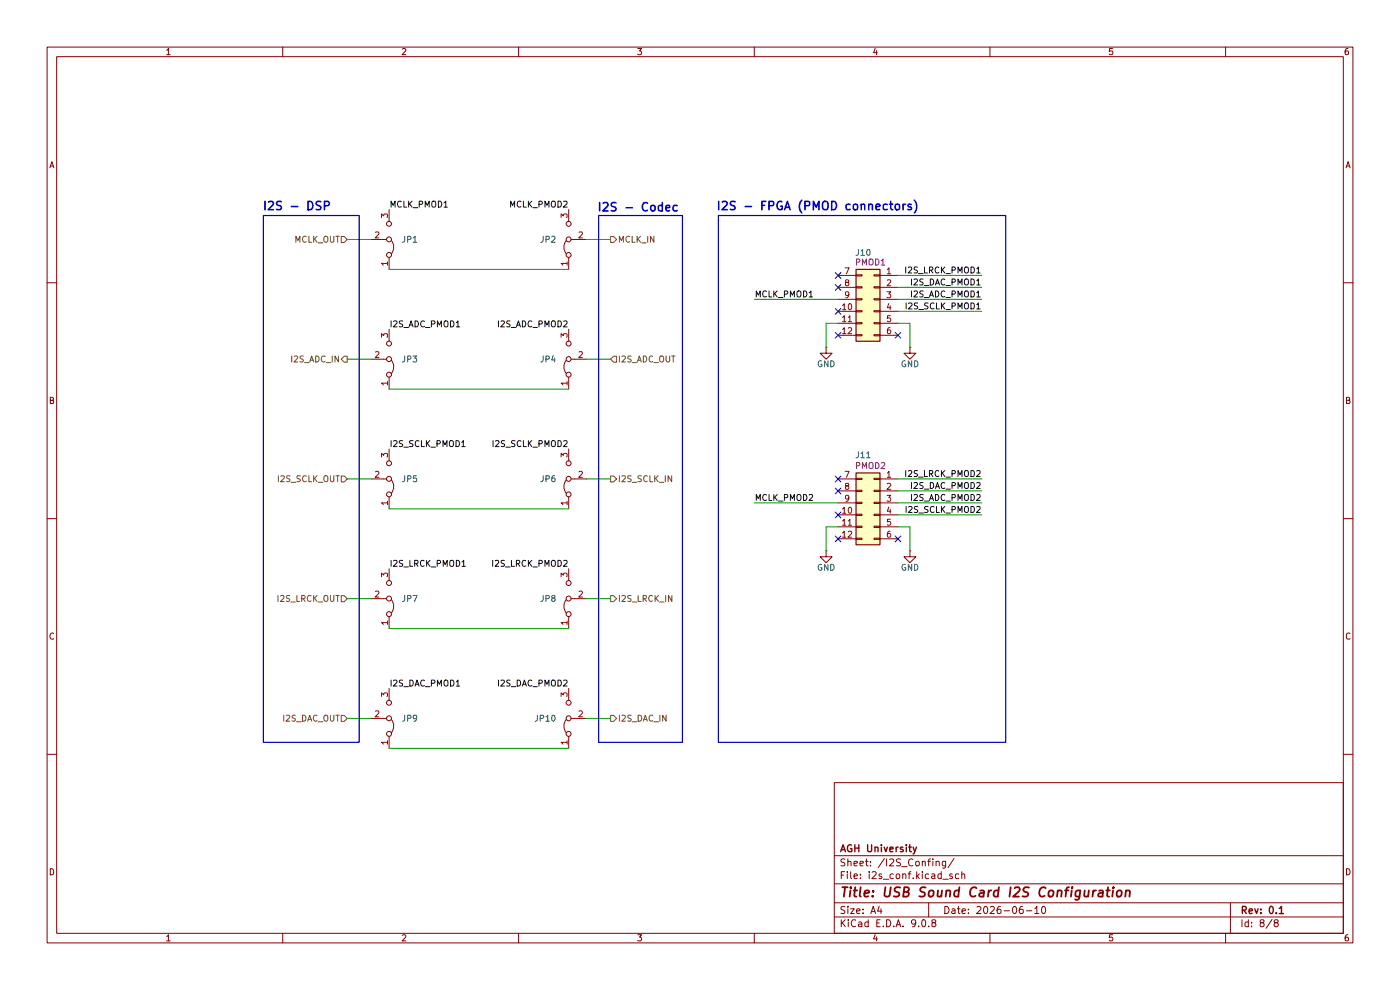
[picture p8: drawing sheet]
(kicad_sch
 (version 20250114)
 (generator "eeschema")
 (generator_version "9.0")
 (paper "A4")
 (title_block
  (title "USB Sound Card I2S Configuration")
  (date "2026-06-10")
  (rev "0.1")
  (company "AGH University"))
 (lib_symbols
  (symbol "Jumper:Jumper_3_Bridged12"
   (pin_names
    (offset 0) (hide yes)) (exclude_from_sim no) (in_bom no) (on_board yes)
   (property "Reference" "JP" (at -2.54 -2.54 0) (effects (font (size 1.27 1.27))))
   (property "Value" "Jumper_3_Bridged12" (at 0 2.794 0) (effects (font (size 1.27 1.27))))
   (property "Footprint" "" (at 0 0 0) (effects (font (size 1.27 1.27)) (hide yes)))
   (property "Datasheet" "~" (at 0 0 0) (effects (font (size 1.27 1.27)) (hide yes)))
   (property "Description" "Jumper, 3-pole, pins 1+2 closed/bridged" (at 0 0 0) (effects (font (size 1.27 1.27)) (hide yes)))
   (symbol "Jumper_3_Bridged12_0_0"
    (circle (center -3.302 0) (radius 0.508) (stroke (width 0) (type default)) (fill (type none)))
    (circle (center 0 0) (radius 0.508) (stroke (width 0) (type default)) (fill (type none)))
    (circle (center 3.302 0) (radius 0.508) (stroke (width 0) (type default)) (fill (type none))))
   (symbol "Jumper_3_Bridged12_0_1"
    (arc (start -3.048 0.508) (mid -1.651 0.9912) (end -0.254 0.508) (stroke (width 0) (type default)) (fill (type none)))
    (polyline (pts (xy 0 -1.27) (xy 0 -0.508)) (stroke (width 0) (type default)) (fill (type none))))
   (symbol "Jumper_3_Bridged12_1_1"
    (pin passive line (at -6.35 0 0) (length 2.54) (name "A" (effects (font (size 1.27 1.27)))) (number "1" (effects (font (size 1.27 1.27)))))
    (pin passive line (at 0 -3.81 90) (length 2.54) (name "C" (effects (font (size 1.27 1.27)))) (number "2" (effects (font (size 1.27 1.27)))))
    (pin passive line (at 6.35 0 180) (length 2.54) (name "B" (effects (font (size 1.27 1.27)))) (number "3" (effects (font (size 1.27 1.27))))))
   (embedded_fonts no))
  (symbol "_Connector:Conn_PMOD_02x06"
   (pin_names
    (offset 1.016) (hide yes)) (exclude_from_sim no) (in_bom yes) (on_board yes)
   (property "Reference" "J" (at 1.27 7.62 0) (effects (font (size 1.27 1.27))))
   (property "Value" "Conn_PMOD_02x06" (at 1.27 -10.16 0) (effects (font (size 1.27 1.27))))
   (property "Footprint" "_Connector:PMOD_PinHeader_2x06_P2.54mm_Horizontal" (at 0 -15.24 0) (effects (font (size 1.27 1.27)) (hide yes)))
   (property "Datasheet" "~" (at 0 0 0) (effects (font (size 1.27 1.27)) (hide yes)))
   (property "Description" "Generic connector, double row, 02x06, top/bottom pin numbering scheme (row 1: 1...pins_per_row, row2: pins_per_row+1 ... num_pins), script generated (kicad-library-utils/schlib/autogen/connector/)" (at 0 -12.7 0) (effects (font (size 1.27 1.27)) (hide yes)))
   (symbol "Conn_PMOD_02x06_1_1"
    (rectangle (start -1.27 6.35) (end 3.81 -8.89) (stroke (width 0.254) (type default)) (fill (type background)))
    (rectangle (start -1.27 5.207) (end 0 4.953) (stroke (width 0.1524) (type default)) (fill (type none)))
    (rectangle (start -1.27 2.667) (end 0 2.413) (stroke (width 0.1524) (type default)) (fill (type none)))
    (rectangle (start -1.27 0.127) (end 0 -0.127) (stroke (width 0.1524) (type default)) (fill (type none)))
    (rectangle (start -1.27 -2.413) (end 0 -2.667) (stroke (width 0.1524) (type default)) (fill (type none)))
    (rectangle (start -1.27 -4.953) (end 0 -5.207) (stroke (width 0.1524) (type default)) (fill (type none)))
    (rectangle (start -1.27 -7.493) (end 0 -7.747) (stroke (width 0.1524) (type default)) (fill (type none)))
    (rectangle (start 3.81 5.207) (end 2.54 4.953) (stroke (width 0.1524) (type default)) (fill (type none)))
    (rectangle (start 3.81 2.667) (end 2.54 2.413) (stroke (width 0.1524) (type default)) (fill (type none)))
    (rectangle (start 3.81 0.127) (end 2.54 -0.127) (stroke (width 0.1524) (type default)) (fill (type none)))
    (rectangle (start 3.81 -2.413) (end 2.54 -2.667) (stroke (width 0.1524) (type default)) (fill (type none)))
    (rectangle (start 3.81 -4.953) (end 2.54 -5.207) (stroke (width 0.1524) (type default)) (fill (type none)))
    (rectangle (start 3.81 -7.493) (end 2.54 -7.747) (stroke (width 0.1524) (type default)) (fill (type none)))
    (pin passive line (at -5.08 5.08 0) (length 3.81) (name "Pin_7" (effects (font (size 1.27 1.27)))) (number "7" (effects (font (size 1.27 1.27)))))
    (pin passive line (at -5.08 2.54 0) (length 3.81) (name "Pin_8" (effects (font (size 1.27 1.27)))) (number "8" (effects (font (size 1.27 1.27)))))
    (pin passive line (at -5.08 0 0) (length 3.81) (name "Pin_9" (effects (font (size 1.27 1.27)))) (number "9" (effects (font (size 1.27 1.27)))))
    (pin passive line (at -5.08 -2.54 0) (length 3.81) (name "Pin_10" (effects (font (size 1.27 1.27)))) (number "10" (effects (font (size 1.27 1.27)))))
    (pin passive line (at -5.08 -5.08 0) (length 3.81) (name "Pin_11" (effects (font (size 1.27 1.27)))) (number "11" (effects (font (size 1.27 1.27)))))
    (pin passive line (at -5.08 -7.62 0) (length 3.81) (name "Pin_12" (effects (font (size 1.27 1.27)))) (number "12" (effects (font (size 1.27 1.27)))))
    (pin passive line (at 7.62 5.08 180) (length 3.81) (name "Pin_1" (effects (font (size 1.27 1.27)))) (number "1" (effects (font (size 1.27 1.27)))))
    (pin passive line (at 7.62 2.54 180) (length 3.81) (name "Pin_2" (effects (font (size 1.27 1.27)))) (number "2" (effects (font (size 1.27 1.27)))))
    (pin passive line (at 7.62 0 180) (length 3.81) (name "Pin_3" (effects (font (size 1.27 1.27)))) (number "3" (effects (font (size 1.27 1.27)))))
    (pin passive line (at 7.62 -2.54 180) (length 3.81) (name "Pin_4" (effects (font (size 1.27 1.27)))) (number "4" (effects (font (size 1.27 1.27)))))
    (pin passive line (at 7.62 -5.08 180) (length 3.81) (name "Pin_5" (effects (font (size 1.27 1.27)))) (number "5" (effects (font (size 1.27 1.27)))))
    (pin passive line (at 7.62 -7.62 180) (length 3.81) (name "Pin_6" (effects (font (size 1.27 1.27)))) (number "6" (effects (font (size 1.27 1.27))))))
   (embedded_fonts no))
  (symbol "power:GND"
   (power)
   (pin_numbers (hide yes))
   (pin_names
    (offset 0) (hide yes)) (exclude_from_sim no) (in_bom yes) (on_board yes)
   (property "Reference" "#PWR" (at 0 -6.35 0) (effects (font (size 1.27 1.27)) (hide yes)))
   (property "Value" "GND" (at 0 -3.81 0) (effects (font (size 1.27 1.27))))
   (property "Footprint" "" (at 0 0 0) (effects (font (size 1.27 1.27)) (hide yes)))
   (property "Datasheet" "" (at 0 0 0) (effects (font (size 1.27 1.27)) (hide yes)))
   (property "Description" "Power symbol creates a global label with name \"GND\" , ground" (at 0 0 0) (effects (font (size 1.27 1.27)) (hide yes)))
   (symbol "GND_0_1"
    (polyline (pts (xy 0 0) (xy 0 -1.27) (xy 1.27 -1.27) (xy 0 -2.54) (xy -1.27 -1.27) (xy 0 -1.27)) (stroke (width 0) (type default)) (fill (type none))))
   (symbol "GND_1_1"
    (pin power_in line (at 0 0 270) (length 0) (name "~" (effects (font (size 1.27 1.27)))) (number "1" (effects (font (size 1.27 1.27))))))
   (embedded_fonts no)))
 (rectangle
  (start 152.4 45.72)
  (end 213.36 157.48)
  (stroke (width 0.254) (type solid))
  (fill (type none)))
 (rectangle
  (start 127 45.72)
  (end 144.78 157.48)
  (stroke (width 0.254) (type solid))
  (fill (type none)))
 (rectangle
  (start 55.88 45.72)
  (end 76.2 157.48)
  (stroke (width 0.254) (type solid))
  (fill (type none)))
 (text "I2S - DSP"
  (exclude_from_sim no)
  (at 62.992 43.942 0)
  (effects (font (size 1.778 1.778) (thickness 0.3556)
    (bold yes))))
 (text "I2S - FPGA (PMOD connectors)"
  (exclude_from_sim no)
  (at 173.482 43.942 0)
  (effects (font (size 1.778 1.778) (thickness 0.3556)
    (bold yes))))
 (text "I2S - Codec"
  (exclude_from_sim no)
  (at 135.382 44.196 0)
  (effects (font (size 1.778 1.778) (thickness 0.3556)
    (bold yes))))
 (no_connect
  (at 177.8 114.3))
 (no_connect
  (at 177.8 71.12))
 (no_connect
  (at 177.8 66.04))
 (no_connect
  (at 177.8 109.22))
 (no_connect
  (at 190.5 114.3))
 (no_connect
  (at 177.8 104.14))
 (no_connect
  (at 177.8 101.6))
 (no_connect
  (at 190.5 71.12))
 (no_connect
  (at 177.8 60.96))
 (no_connect
  (at 177.8 58.42))
 (wire
  (pts (xy 175.26 68.58) (xy 177.8 68.58))
  (stroke (width 0) (type default)))
 (wire
  (pts (xy 124.46 76.2) (xy 129.54 76.2))
  (stroke (width 0) (type default)))
 (wire
  (pts (xy 190.5 63.5) (xy 208.28 63.5))
  (stroke (width 0) (type default)))
 (wire
  (pts (xy 193.04 68.58) (xy 190.5 68.58))
  (stroke (width 0) (type default)))
 (wire
  (pts (xy 124.46 101.6) (xy 129.54 101.6))
  (stroke (width 0) (type default)))
 (wire
  (pts (xy 124.46 127) (xy 129.54 127))
  (stroke (width 0) (type default)))
 (wire
  (pts (xy 175.26 111.76) (xy 177.8 111.76))
  (stroke (width 0) (type default)))
 (wire
  (pts (xy 193.04 116.84) (xy 193.04 111.76))
  (stroke (width 0) (type default)))
 (wire
  (pts (xy 190.5 104.14) (xy 208.28 104.14))
  (stroke (width 0) (type default)))
 (wire
  (pts (xy 190.5 109.22) (xy 208.28 109.22))
  (stroke (width 0) (type default)))
 (wire
  (pts (xy 193.04 111.76) (xy 190.5 111.76))
  (stroke (width 0) (type default)))
 (wire
  (pts (xy 175.26 116.84) (xy 175.26 111.76))
  (stroke (width 0) (type default)))
 (wire
  (pts (xy 190.5 106.68) (xy 208.28 106.68))
  (stroke (width 0) (type default)))
 (wire
  (pts (xy 82.55 158.75) (xy 120.65 158.75))
  (stroke (width 0) (type default)))
 (wire
  (pts (xy 175.26 73.66) (xy 175.26 68.58))
  (stroke (width 0) (type default)))
 (wire
  (pts (xy 73.66 152.4) (xy 78.74 152.4))
  (stroke (width 0) (type default)))
 (wire
  (pts (xy 82.55 133.35) (xy 120.65 133.35))
  (stroke (width 0) (type default)))
 (wire
  (pts (xy 82.55 57.15) (xy 120.65 57.15))
  (stroke (width 0) (type default)))
 (wire
  (pts (xy 190.5 101.6) (xy 208.28 101.6))
  (stroke (width 0) (type default)))
 (wire
  (pts (xy 73.66 50.8) (xy 78.74 50.8))
  (stroke (width 0) (type default)))
 (wire
  (pts (xy 73.66 101.6) (xy 78.74 101.6))
  (stroke (width 0) (type default)))
 (wire
  (pts (xy 160.02 106.68) (xy 177.8 106.68))
  (stroke (width 0) (type default)))
 (wire
  (pts (xy 124.46 50.8) (xy 129.54 50.8))
  (stroke (width 0) (type default)))
 (wire
  (pts (xy 190.5 60.96) (xy 208.28 60.96))
  (stroke (width 0) (type default)))
 (wire
  (pts (xy 73.66 127) (xy 78.74 127))
  (stroke (width 0) (type default)))
 (wire
  (pts (xy 82.55 82.55) (xy 120.65 82.55))
  (stroke (width 0) (type default)))
 (wire
  (pts (xy 190.5 58.42) (xy 208.28 58.42))
  (stroke (width 0) (type default)))
 (wire
  (pts (xy 193.04 73.66) (xy 193.04 68.58))
  (stroke (width 0) (type default)))
 (wire
  (pts (xy 73.66 76.2) (xy 78.74 76.2))
  (stroke (width 0) (type default)))
 (wire
  (pts (xy 124.46 152.4) (xy 129.54 152.4))
  (stroke (width 0) (type default)))
 (wire
  (pts (xy 190.5 66.04) (xy 208.28 66.04))
  (stroke (width 0) (type default)))
 (wire
  (pts (xy 160.02 63.5) (xy 177.8 63.5))
  (stroke (width 0) (type default)))
 (wire
  (pts (xy 82.55 107.95) (xy 120.65 107.95))
  (stroke (width 0) (type default)))
 (label "MCLK_PMOD1"
  (at 160.02 63.5 0)
  (effects (font (size 1.27 1.27)) (justify left bottom)))
 (label "I2S_DAC_PMOD2"
  (at 208.28 104.14 180)
  (effects (font (size 1.27 1.27)) (justify right bottom)))
 (label "I2S_SCLK_PMOD2"
  (at 208.28 109.22 180)
  (effects (font (size 1.27 1.27)) (justify right bottom)))
 (label "I2S_ADC_PMOD1"
  (at 208.28 63.5 180)
  (effects (font (size 1.27 1.27)) (justify right bottom)))
 (label "MCLK_PMOD1"
  (at 82.55 44.45 0)
  (effects (font (size 1.27 1.27)) (justify left bottom)))
 (label "I2S_LRCK_PMOD2"
  (at 120.65 120.65 180)
  (effects (font (size 1.27 1.27)) (justify right bottom)))
 (label "I2S_DAC_PMOD1"
  (at 82.55 146.05 0)
  (effects (font (size 1.27 1.27)) (justify left bottom)))
 (label "I2S_DAC_PMOD1"
  (at 208.28 60.96 180)
  (effects (font (size 1.27 1.27)) (justify right bottom)))
 (label "I2S_ADC_PMOD2"
  (at 120.65 69.85 180)
  (effects (font (size 1.27 1.27)) (justify right bottom)))
 (label "I2S_SCLK_PMOD2"
  (at 120.65 95.25 180)
  (effects (font (size 1.27 1.27)) (justify right bottom)))
 (label "I2S_ADC_PMOD1"
  (at 82.55 69.85 0)
  (effects (font (size 1.27 1.27)) (justify left bottom)))
 (label "I2S_DAC_PMOD2"
  (at 120.65 146.05 180)
  (effects (font (size 1.27 1.27)) (justify right bottom)))
 (label "I2S_LRCK_PMOD1"
  (at 208.28 58.42 180)
  (effects (font (size 1.27 1.27)) (justify right bottom)))
 (label "MCLK_PMOD2"
  (at 120.65 44.45 180)
  (effects (font (size 1.27 1.27)) (justify right bottom)))
 (label "I2S_LRCK_PMOD1"
  (at 82.55 120.65 0)
  (effects (font (size 1.27 1.27)) (justify left bottom)))
 (label "I2S_ADC_PMOD2"
  (at 208.28 106.68 180)
  (effects (font (size 1.27 1.27)) (justify right bottom)))
 (label "I2S_SCLK_PMOD1"
  (at 208.28 66.04 180)
  (effects (font (size 1.27 1.27)) (justify right bottom)))
 (label "I2S_LRCK_PMOD2"
  (at 208.28 101.6 180)
  (effects (font (size 1.27 1.27)) (justify right bottom)))
 (label "MCLK_PMOD2"
  (at 160.02 106.68 0)
  (effects (font (size 1.27 1.27)) (justify left bottom)))
 (label "I2S_SCLK_PMOD1"
  (at 82.55 95.25 0)
  (effects (font (size 1.27 1.27)) (justify left bottom)))
 (hierarchical_label "I2S_ADC_IN"
  (shape output)
  (at 73.66 76.2 180)
  (effects (font (size 1.27 1.27)) (justify right)))
 (hierarchical_label "I2S_DAC_IN"
  (shape output)
  (at 129.54 152.4 0)
  (effects (font (size 1.27 1.27)) (justify left)))
 (hierarchical_label "I2S_SCLK_IN"
  (shape output)
  (at 129.54 101.6 0)
  (effects (font (size 1.27 1.27)) (justify left)))
 (hierarchical_label "MCLK_IN"
  (shape output)
  (at 129.54 50.8 0)
  (effects (font (size 1.27 1.27)) (justify left)))
 (hierarchical_label "I2S_DAC_OUT"
  (shape input)
  (at 73.66 152.4 180)
  (effects (font (size 1.27 1.27)) (justify right)))
 (hierarchical_label "I2S_LRCK_OUT"
  (shape input)
  (at 73.66 127 180)
  (effects (font (size 1.27 1.27)) (justify right)))
 (hierarchical_label "I2S_ADC_OUT"
  (shape input)
  (at 129.54 76.2 0)
  (effects (font (size 1.27 1.27)) (justify left)))
 (hierarchical_label "I2S_LRCK_IN"
  (shape output)
  (at 129.54 127 0)
  (effects (font (size 1.27 1.27)) (justify left)))
 (hierarchical_label "I2S_SCLK_OUT"
  (shape input)
  (at 73.66 101.6 180)
  (effects (font (size 1.27 1.27)) (justify right)))
 (hierarchical_label "MCLK_OUT"
  (shape input)
  (at 73.66 50.8 180)
  (effects (font (size 1.27 1.27)) (justify right)))
 (symbol
  (lib_id "Jumper:Jumper_3_Bridged12")
  (at 82.55 101.6 270)
  (mirror x)
  (unit 1)
  (exclude_from_sim no)
  (in_bom no)
  (on_board yes)
  (dnp no)
  (property "Reference" "JP5" (at 85.09 101.6001 90) (effects (font (size 1.27 1.27)) (justify left)))
  (property "Value" "Jumper_3_Bridged12" (at 86.36 101.6 0) (effects (font (size 1.27 1.27)) (hide yes)))
  (property "Footprint" "Connector_PinHeader_2.54mm:PinHeader_1x03_P2.54mm_Vertical" (at 82.55 101.6 0) (effects (font (size 1.27 1.27)) (hide yes)))
  (property "Datasheet" "~" (at 82.55 101.6 0) (effects (font (size 1.27 1.27)) (hide yes)))
  (property "Description" "Jumper, 3-pole, pins 1+2 closed/bridged" (at 82.55 101.6 0) (effects (font (size 1.27 1.27)) (hide yes)))
  (pin "1")
  (pin "2")
  (pin "3"))
 (symbol
  (lib_id "Jumper:Jumper_3_Bridged12")
  (at 120.65 76.2 90)
  (unit 1)
  (exclude_from_sim no)
  (in_bom no)
  (on_board yes)
  (dnp no)
  (property "Reference" "JP4" (at 118.11 76.2001 90) (effects (font (size 1.27 1.27)) (justify left)))
  (property "Value" "Jumper_3_Bridged12" (at 116.84 76.2 0) (effects (font (size 1.27 1.27)) (hide yes)))
  (property "Footprint" "Connector_PinHeader_2.54mm:PinHeader_1x03_P2.54mm_Vertical" (at 120.65 76.2 0) (effects (font (size 1.27 1.27)) (hide yes)))
  (property "Datasheet" "~" (at 120.65 76.2 0) (effects (font (size 1.27 1.27)) (hide yes)))
  (property "Description" "Jumper, 3-pole, pins 1+2 closed/bridged" (at 120.65 76.2 0) (effects (font (size 1.27 1.27)) (hide yes)))
  (pin "1")
  (pin "2")
  (pin "3"))
 (symbol
  (lib_id "power:GND")
  (at 193.04 116.84 0)
  (unit 1)
  (exclude_from_sim no)
  (in_bom yes)
  (on_board yes)
  (dnp no)
  (property "Reference" "#PWR0113" (at 193.04 123.19 0) (effects (font (size 1.27 1.27)) (hide yes)))
  (property "Value" "GND" (at 193.04 120.396 0) (effects (font (size 1.27 1.27))))
  (property "Footprint" "" (at 193.04 116.84 0) (effects (font (size 1.27 1.27)) (hide yes)))
  (property "Datasheet" "" (at 193.04 116.84 0) (effects (font (size 1.27 1.27)) (hide yes)))
  (property "Description" "Power symbol creates a global label with name \"GND\" , ground" (at 193.04 116.84 0) (effects (font (size 1.27 1.27)) (hide yes)))
  (pin "1"))
 (symbol
  (lib_id "Jumper:Jumper_3_Bridged12")
  (at 82.55 152.4 270)
  (mirror x)
  (unit 1)
  (exclude_from_sim no)
  (in_bom no)
  (on_board yes)
  (dnp no)
  (property "Reference" "JP9" (at 85.09 152.4001 90) (effects (font (size 1.27 1.27)) (justify left)))
  (property "Value" "Jumper_3_Bridged12" (at 86.36 152.4 0) (effects (font (size 1.27 1.27)) (hide yes)))
  (property "Footprint" "Connector_PinHeader_2.54mm:PinHeader_1x03_P2.54mm_Vertical" (at 82.55 152.4 0) (effects (font (size 1.27 1.27)) (hide yes)))
  (property "Datasheet" "~" (at 82.55 152.4 0) (effects (font (size 1.27 1.27)) (hide yes)))
  (property "Description" "Jumper, 3-pole, pins 1+2 closed/bridged" (at 82.55 152.4 0) (effects (font (size 1.27 1.27)) (hide yes)))
  (pin "1")
  (pin "2")
  (pin "3"))
 (symbol
  (lib_id "power:GND")
  (at 175.26 73.66 0)
  (unit 1)
  (exclude_from_sim no)
  (in_bom yes)
  (on_board yes)
  (dnp no)
  (property "Reference" "#PWR0110" (at 175.26 80.01 0) (effects (font (size 1.27 1.27)) (hide yes)))
  (property "Value" "GND" (at 175.26 77.216 0) (effects (font (size 1.27 1.27))))
  (property "Footprint" "" (at 175.26 73.66 0) (effects (font (size 1.27 1.27)) (hide yes)))
  (property "Datasheet" "" (at 175.26 73.66 0) (effects (font (size 1.27 1.27)) (hide yes)))
  (property "Description" "Power symbol creates a global label with name \"GND\" , ground" (at 175.26 73.66 0) (effects (font (size 1.27 1.27)) (hide yes)))
  (pin "1"))
 (symbol
  (lib_id "Jumper:Jumper_3_Bridged12")
  (at 120.65 152.4 90)
  (unit 1)
  (exclude_from_sim no)
  (in_bom no)
  (on_board yes)
  (dnp no)
  (property "Reference" "JP10" (at 118.11 152.4001 90) (effects (font (size 1.27 1.27)) (justify left)))
  (property "Value" "Jumper_3_Bridged12" (at 116.84 152.4 0) (effects (font (size 1.27 1.27)) (hide yes)))
  (property "Footprint" "Connector_PinHeader_2.54mm:PinHeader_1x03_P2.54mm_Vertical" (at 120.65 152.4 0) (effects (font (size 1.27 1.27)) (hide yes)))
  (property "Datasheet" "~" (at 120.65 152.4 0) (effects (font (size 1.27 1.27)) (hide yes)))
  (property "Description" "Jumper, 3-pole, pins 1+2 closed/bridged" (at 120.65 152.4 0) (effects (font (size 1.27 1.27)) (hide yes)))
  (pin "1")
  (pin "2")
  (pin "3"))
 (symbol
  (lib_id "Jumper:Jumper_3_Bridged12")
  (at 82.55 127 270)
  (mirror x)
  (unit 1)
  (exclude_from_sim no)
  (in_bom no)
  (on_board yes)
  (dnp no)
  (property "Reference" "JP7" (at 85.09 127.0001 90) (effects (font (size 1.27 1.27)) (justify left)))
  (property "Value" "Jumper_3_Bridged12" (at 86.36 127 0) (effects (font (size 1.27 1.27)) (hide yes)))
  (property "Footprint" "Connector_PinHeader_2.54mm:PinHeader_1x03_P2.54mm_Vertical" (at 82.55 127 0) (effects (font (size 1.27 1.27)) (hide yes)))
  (property "Datasheet" "~" (at 82.55 127 0) (effects (font (size 1.27 1.27)) (hide yes)))
  (property "Description" "Jumper, 3-pole, pins 1+2 closed/bridged" (at 82.55 127 0) (effects (font (size 1.27 1.27)) (hide yes)))
  (pin "1")
  (pin "2")
  (pin "3"))
 (symbol
  (lib_id "Jumper:Jumper_3_Bridged12")
  (at 120.65 50.8 90)
  (unit 1)
  (exclude_from_sim no)
  (in_bom no)
  (on_board yes)
  (dnp no)
  (property "Reference" "JP2" (at 118.11 50.8001 90) (effects (font (size 1.27 1.27)) (justify left)))
  (property "Value" "Jumper_3_Bridged12" (at 116.84 50.8 0) (effects (font (size 1.27 1.27)) (hide yes)))
  (property "Footprint" "Connector_PinHeader_2.54mm:PinHeader_1x03_P2.54mm_Vertical" (at 120.65 50.8 0) (effects (font (size 1.27 1.27)) (hide yes)))
  (property "Datasheet" "~" (at 120.65 50.8 0) (effects (font (size 1.27 1.27)) (hide yes)))
  (property "Description" "Jumper, 3-pole, pins 1+2 closed/bridged" (at 120.65 50.8 0) (effects (font (size 1.27 1.27)) (hide yes)))
  (pin "1")
  (pin "2")
  (pin "3"))
 (symbol
  (lib_id "Jumper:Jumper_3_Bridged12")
  (at 82.55 76.2 270)
  (mirror x)
  (unit 1)
  (exclude_from_sim no)
  (in_bom no)
  (on_board yes)
  (dnp no)
  (property "Reference" "JP3" (at 85.09 76.2001 90) (effects (font (size 1.27 1.27)) (justify left)))
  (property "Value" "Jumper_3_Bridged12" (at 86.36 76.2 0) (effects (font (size 1.27 1.27)) (hide yes)))
  (property "Footprint" "Connector_PinHeader_2.54mm:PinHeader_1x03_P2.54mm_Vertical" (at 82.55 76.2 0) (effects (font (size 1.27 1.27)) (hide yes)))
  (property "Datasheet" "~" (at 82.55 76.2 0) (effects (font (size 1.27 1.27)) (hide yes)))
  (property "Description" "Jumper, 3-pole, pins 1+2 closed/bridged" (at 82.55 76.2 0) (effects (font (size 1.27 1.27)) (hide yes)))
  (pin "1")
  (pin "2")
  (pin "3"))
 (symbol
  (lib_id "power:GND")
  (at 175.26 116.84 0)
  (unit 1)
  (exclude_from_sim no)
  (in_bom yes)
  (on_board yes)
  (dnp no)
  (property "Reference" "#PWR0112" (at 175.26 123.19 0) (effects (font (size 1.27 1.27)) (hide yes)))
  (property "Value" "GND" (at 175.26 120.396 0) (effects (font (size 1.27 1.27))))
  (property "Footprint" "" (at 175.26 116.84 0) (effects (font (size 1.27 1.27)) (hide yes)))
  (property "Datasheet" "" (at 175.26 116.84 0) (effects (font (size 1.27 1.27)) (hide yes)))
  (property "Description" "Power symbol creates a global label with name \"GND\" , ground" (at 175.26 116.84 0) (effects (font (size 1.27 1.27)) (hide yes)))
  (pin "1"))
 (symbol
  (lib_id "_Connector:Conn_PMOD_02x06")
  (at 182.88 63.5 0)
  (unit 1)
  (exclude_from_sim no)
  (in_bom yes)
  (on_board yes)
  (dnp no)
  (property "Reference" "J10" (at 183.134 53.594 0) (effects (font (size 1.27 1.27))))
  (property "Value" "Conn_PMOD_02x06" (at 184.15 54.61 0) (effects (font (size 1.27 1.27)) (hide yes)))
  (property "Footprint" "_Connector:PMOD_PinHeader_2x06_P2.54mm_Horizontal" (at 182.88 78.74 0) (effects (font (size 1.27 1.27)) (hide yes)))
  (property "Datasheet" "~" (at 182.88 63.5 0) (effects (font (size 1.27 1.27)) (hide yes)))
  (property "Description" "Generic connector, double row, 02x06, top/bottom pin numbering scheme (row 1: 1...pins_per_row, row2: pins_per_row+1 ... num_pins), script generated (kicad-library-utils/schlib/autogen/connector/)" (at 182.88 76.2 0) (effects (font (size 1.27 1.27)) (hide yes)))
  (property "ID" "PMOD1" (at 184.658 55.626 0) (effects (font (size 1.27 1.27))))
  (pin "1")
  (pin "3")
  (pin "9")
  (pin "12")
  (pin "8")
  (pin "10")
  (pin "11")
  (pin "7")
  (pin "2")
  (pin "6")
  (pin "5")
  (pin "4"))
 (symbol
  (lib_id "Jumper:Jumper_3_Bridged12")
  (at 120.65 127 90)
  (unit 1)
  (exclude_from_sim no)
  (in_bom no)
  (on_board yes)
  (dnp no)
  (property "Reference" "JP8" (at 118.11 127.0001 90) (effects (font (size 1.27 1.27)) (justify left)))
  (property "Value" "Jumper_3_Bridged12" (at 116.84 127 0) (effects (font (size 1.27 1.27)) (hide yes)))
  (property "Footprint" "Connector_PinHeader_2.54mm:PinHeader_1x03_P2.54mm_Vertical" (at 120.65 127 0) (effects (font (size 1.27 1.27)) (hide yes)))
  (property "Datasheet" "~" (at 120.65 127 0) (effects (font (size 1.27 1.27)) (hide yes)))
  (property "Description" "Jumper, 3-pole, pins 1+2 closed/bridged" (at 120.65 127 0) (effects (font (size 1.27 1.27)) (hide yes)))
  (pin "1")
  (pin "2")
  (pin "3"))
 (symbol
  (lib_id "_Connector:Conn_PMOD_02x06")
  (at 182.88 106.68 0)
  (unit 1)
  (exclude_from_sim no)
  (in_bom yes)
  (on_board yes)
  (dnp no)
  (property "Reference" "J11" (at 183.134 96.52 0) (effects (font (size 1.27 1.27))))
  (property "Value" "Conn_PMOD_02x06" (at 184.15 97.79 0) (effects (font (size 1.27 1.27)) (hide yes)))
  (property "Footprint" "_Connector:PMOD_PinHeader_2x06_P2.54mm_Horizontal" (at 182.88 121.92 0) (effects (font (size 1.27 1.27)) (hide yes)))
  (property "Datasheet" "~" (at 182.88 106.68 0) (effects (font (size 1.27 1.27)) (hide yes)))
  (property "Description" "Generic connector, double row, 02x06, top/bottom pin numbering scheme (row 1: 1...pins_per_row, row2: pins_per_row+1 ... num_pins), script generated (kicad-library-utils/schlib/autogen/connector/)" (at 182.88 119.38 0) (effects (font (size 1.27 1.27)) (hide yes)))
  (property "ID" "PMOD2" (at 184.658 98.806 0) (effects (font (size 1.27 1.27))))
  (pin "1")
  (pin "3")
  (pin "9")
  (pin "12")
  (pin "8")
  (pin "10")
  (pin "11")
  (pin "7")
  (pin "2")
  (pin "6")
  (pin "5")
  (pin "4"))
 (symbol
  (lib_id "Jumper:Jumper_3_Bridged12")
  (at 82.55 50.8 270)
  (mirror x)
  (unit 1)
  (exclude_from_sim no)
  (in_bom no)
  (on_board yes)
  (dnp no)
  (property "Reference" "JP1" (at 85.09 50.8001 90) (effects (font (size 1.27 1.27)) (justify left)))
  (property "Value" "Jumper_3_Bridged12" (at 86.36 50.8 0) (effects (font (size 1.27 1.27)) (hide yes)))
  (property "Footprint" "Connector_PinHeader_2.54mm:PinHeader_1x03_P2.54mm_Vertical" (at 82.55 50.8 0) (effects (font (size 1.27 1.27)) (hide yes)))
  (property "Datasheet" "~" (at 82.55 50.8 0) (effects (font (size 1.27 1.27)) (hide yes)))
  (property "Description" "Jumper, 3-pole, pins 1+2 closed/bridged" (at 82.55 50.8 0) (effects (font (size 1.27 1.27)) (hide yes)))
  (pin "1")
  (pin "2")
  (pin "3"))
 (symbol
  (lib_id "power:GND")
  (at 193.04 73.66 0)
  (unit 1)
  (exclude_from_sim no)
  (in_bom yes)
  (on_board yes)
  (dnp no)
  (property "Reference" "#PWR0111" (at 193.04 80.01 0) (effects (font (size 1.27 1.27)) (hide yes)))
  (property "Value" "GND" (at 193.04 77.216 0) (effects (font (size 1.27 1.27))))
  (property "Footprint" "" (at 193.04 73.66 0) (effects (font (size 1.27 1.27)) (hide yes)))
  (property "Datasheet" "" (at 193.04 73.66 0) (effects (font (size 1.27 1.27)) (hide yes)))
  (property "Description" "Power symbol creates a global label with name \"GND\" , ground" (at 193.04 73.66 0) (effects (font (size 1.27 1.27)) (hide yes)))
  (pin "1"))
 (symbol
  (lib_id "Jumper:Jumper_3_Bridged12")
  (at 120.65 101.6 90)
  (unit 1)
  (exclude_from_sim no)
  (in_bom no)
  (on_board yes)
  (dnp no)
  (property "Reference" "JP6" (at 118.11 101.6001 90) (effects (font (size 1.27 1.27)) (justify left)))
  (property "Value" "Jumper_3_Bridged12" (at 116.84 101.6 0) (effects (font (size 1.27 1.27)) (hide yes)))
  (property "Footprint" "Connector_PinHeader_2.54mm:PinHeader_1x03_P2.54mm_Vertical" (at 120.65 101.6 0) (effects (font (size 1.27 1.27)) (hide yes)))
  (property "Datasheet" "~" (at 120.65 101.6 0) (effects (font (size 1.27 1.27)) (hide yes)))
  (property "Description" "Jumper, 3-pole, pins 1+2 closed/bridged" (at 120.65 101.6 0) (effects (font (size 1.27 1.27)) (hide yes)))
  (pin "1")
  (pin "2")
  (pin "3")))
